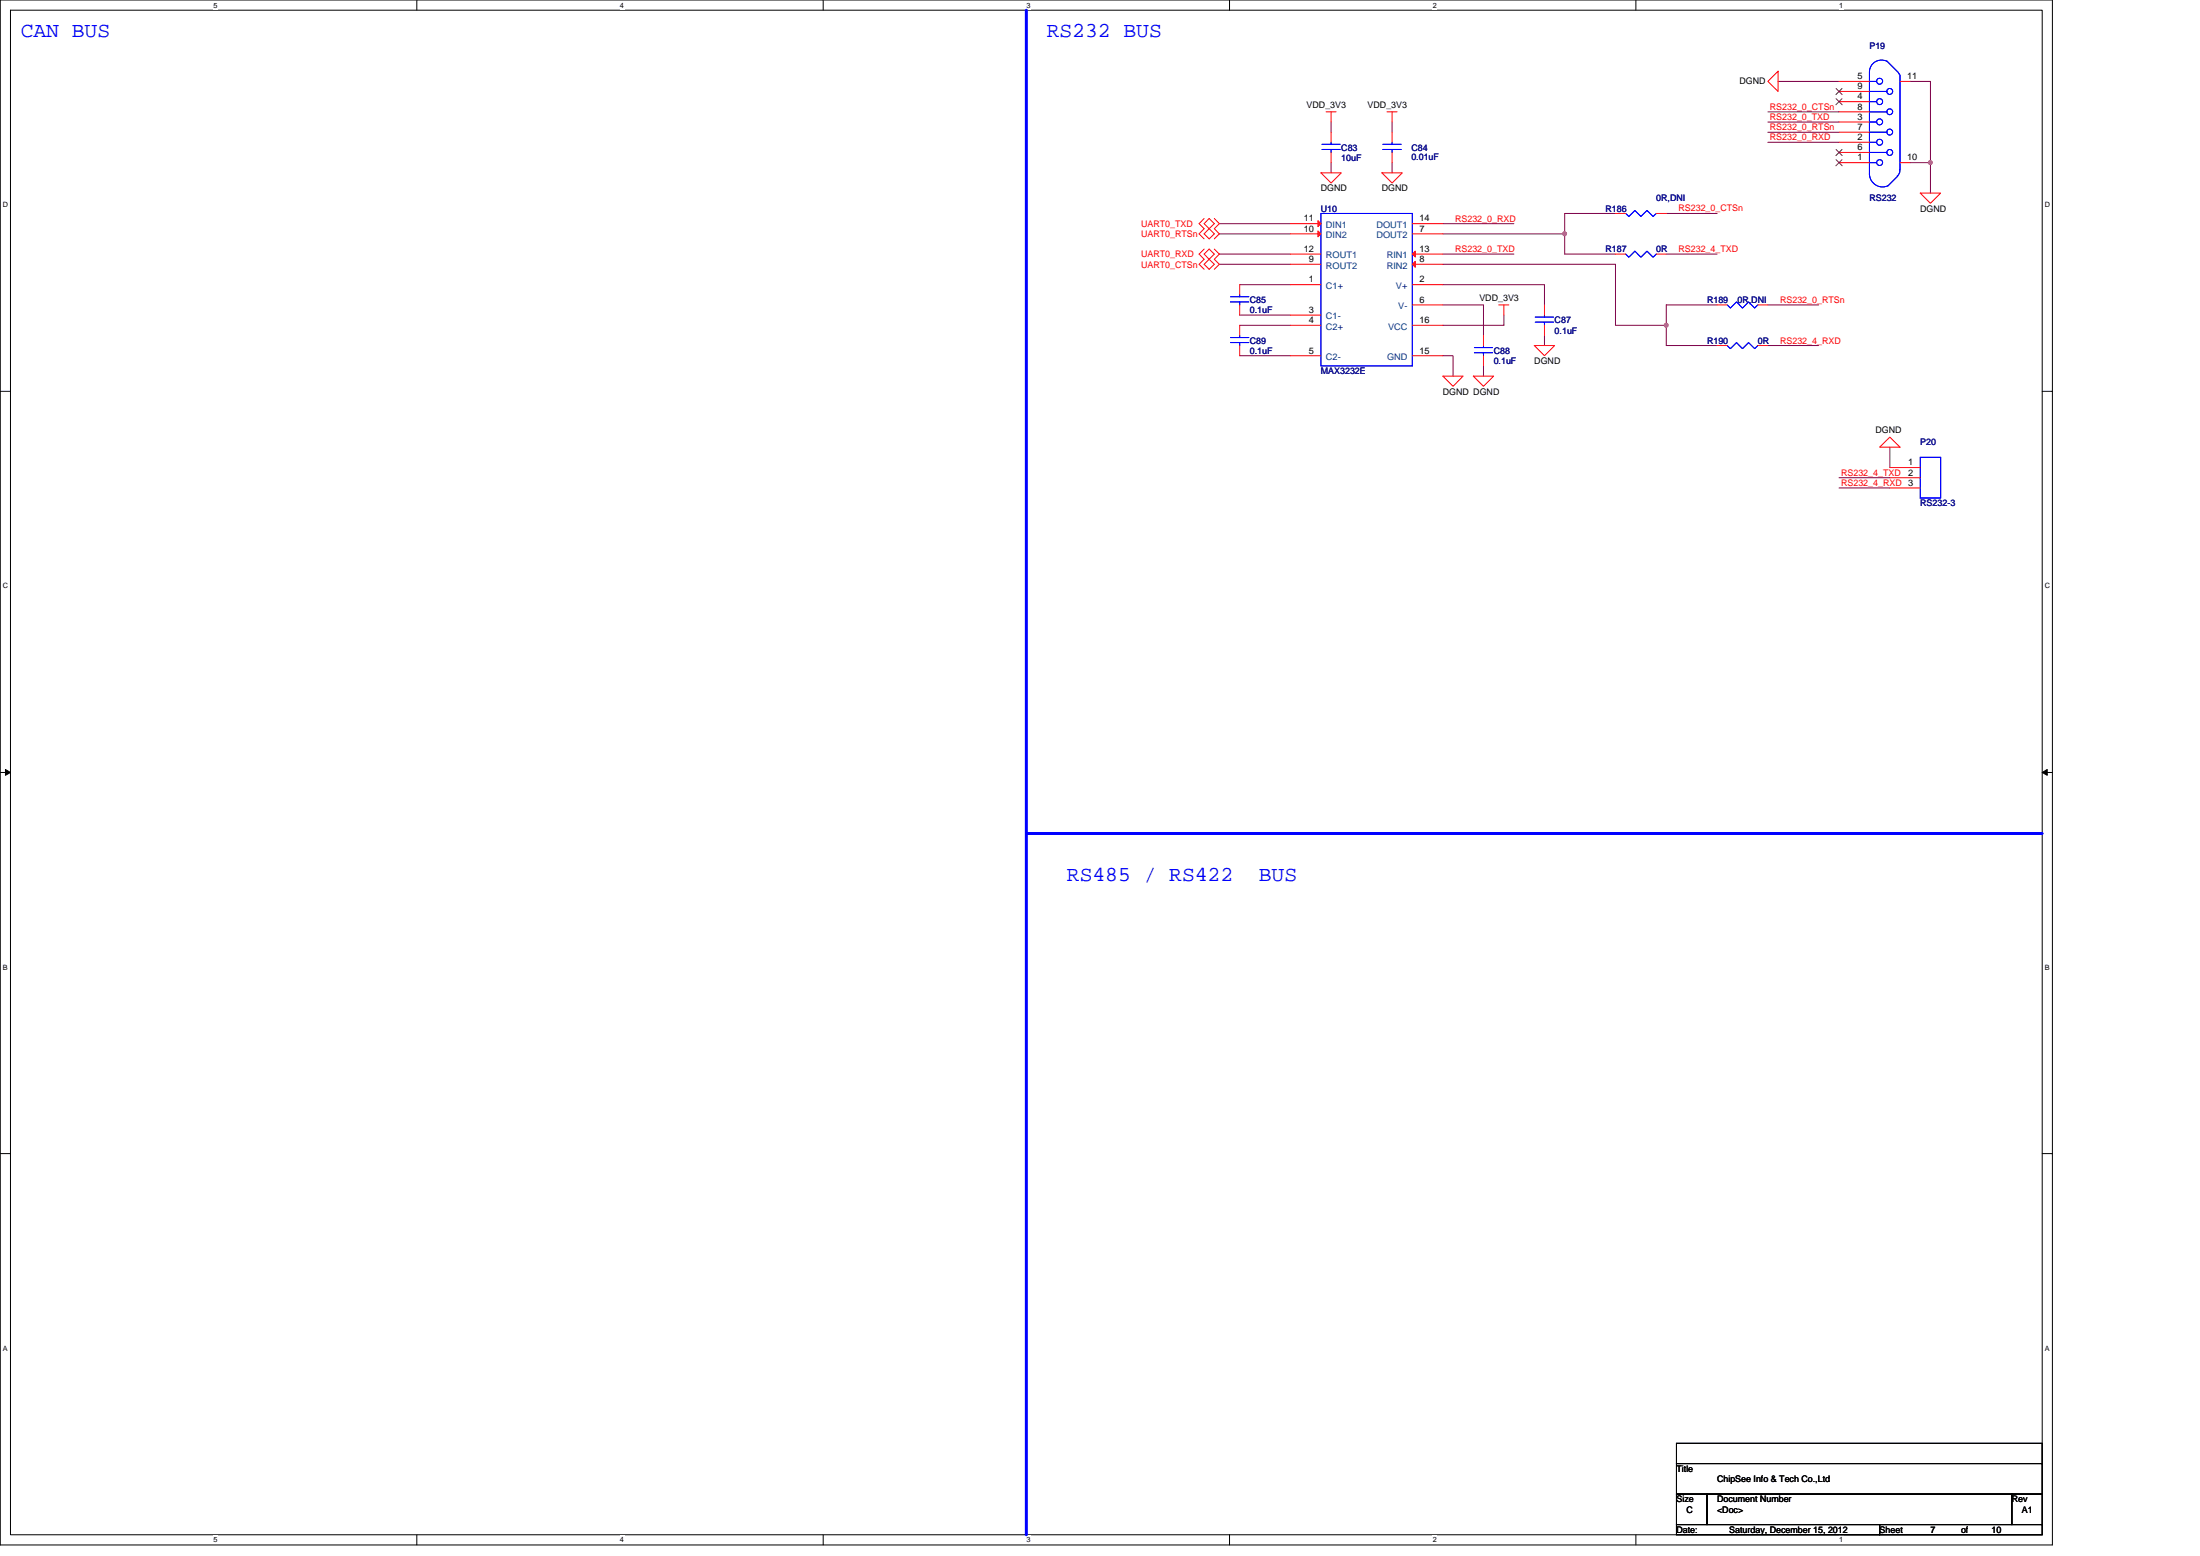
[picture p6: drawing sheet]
<svg xmlns="http://www.w3.org/2000/svg" width="297mm" height="210mm" viewBox="0 0 297 210" stroke-linecap="round" stroke-linejoin="round" font-family="sans-serif">
<path d="M0 0h277.1v208.5h-277.1zM1.4 1.4h274.3v205.7h-274.3z" fill="none" stroke="#000" stroke-width=".14"/>
<g fill="#fff">
<path d="M28.8 .1h.6v1.1h-.6z"/>
<path d="M28.8 207.3h.6v1.1h-.6z"/>
</g>
<path d="M56.3 0v1.4M56.3 207.1v1.4" fill="none" stroke="#000" stroke-width=".14"/>
<g fill="#fff">
<path d="M83.7 .1h.6v1.1h-.6z"/>
<path d="M83.7 207.3h.6v1.1h-.6z"/>
</g>
<path d="M111.1 0v1.4M111.1 207.1v1.4" fill="none" stroke="#000" stroke-width=".14"/>
<g fill="#fff">
<path d="M138.6 .1h.5v1.1h-.5z"/>
<path d="M138.6 207.3h.5v1.1h-.5z"/>
</g>
<path d="M166 0v1.4M166 207.1v1.4" fill="none" stroke="#000" stroke-width=".14"/>
<g fill="#fff">
<path d="M193.4 .1h.6v1.1h-.6z"/>
<path d="M193.4 207.3h.6v1.1h-.6z"/>
</g>
<path d="M220.9 0v1.4M220.9 207.1v1.4" fill="none" stroke="#000" stroke-width=".14"/>
<g fill="#fff">
<path d="M248.3 .1h.6v1.1h-.6z"/>
<path d="M248.3 207.3h.6v1.1h-.6z"/>
<path d="M.4 27.1h.7v1.1h-.7z"/>
<path d="M276.1 27.1h.7v1.1h-.7z"/>
<path d="M.4 78.5h.7v1.1h-.7z"/>
<path d="M276.1 78.5h.7v1.1h-.7z"/>
</g>
<path d="M0 52.8h1.4M275.7 52.8h1.4" fill="none" stroke="#000" stroke-width=".14"/>
<g fill="#fff">
<path d="M.4 130h.7v1.1h-.7z"/>
<path d="M276.1 130h.7v1.1h-.7z"/>
</g>
<path d="M0 104.2h1.4M275.7 104.2h1.4" fill="none" stroke="#000" stroke-width=".14"/>
<path d="M.7 103.8l.7 .4-.7 .4zM275.7 104.2l.7-.4v.8z" fill="#000" stroke="#000" stroke-width=".14"/>
<g fill="#fff">
<path d="M.4 181.4h.7v1.1h-.7z"/>
<path d="M276.1 181.4h.7v1.1h-.7z"/>
</g>
<path d="M0 155.7h1.4M275.7 155.7h1.4M226.4 194.8h49.3v2.7h-49.3zM226.4 197.5h49.3v4.1h-49.3zM226.4 201.6h4.1v4.1h-4.1zM226.4 205.7h27.4v1.4h-27.4zM230.5 201.6h41.1v4.1h-41.1zM253.8 205.7h21.9v1.4h-21.9zM271.6 201.6h4.1v4.1h-4.1z" fill="none" stroke="#000" stroke-width=".14"/>
<path d="M138.6 1.4v205.7M138.6 112.5h137.1" fill="none" stroke="#00f" stroke-width=".4"/>
<g fill="none" stroke="#800040" stroke-width=".14">
<path d="M179.7 16.5v1.3M188 16.5v1.3M238.7 19.2h9.6M238.7 17.8h9.6M238.7 15.1h9.6M238.7 16.5h9.6M240.1 11h8.2M257.9 11h2.7v10.9M164.6 30.2h9.6M164.6 34.3h9.6M164.6 35.7h9.6M164.6 31.6h9.6"/>
<path d="M167.4 38.4h6.8M179.7 21.9v1.4M188 21.9v1.4M194.8 31.6h16.5M194.8 30.2h9.6M194.8 34.3h9.6M194.8 35.7h23.3v8.2h6.9M194.8 38.4h13.7v2.7M218.1 28.8h-6.8v2.8v2.7h6.8M225 28.8h6.8M225 34.3h6.8M257.9 21.9h2.7"/>
<path d="M260.6 21.9v4.2M167.4 48h6.8M167.4 43.9h6.8M167.4 42.5h6.8M194.8 48h1.4v2.8M194.8 41.1h5.5v4.2M200.3 49.4v1.4M203 42.5v1.4h-8.2M208.5 45.3v1.3M225 43.9v2.7h6.8M231.8 41.1h-6.8v2.8M238.7 41.1h6.9"/>
<path d="M238.7 46.6h6.9M248.3 65.8h6.9M248.3 64.5h6.9M255.2 60.3v2.8"/>
</g>
<g fill="#f0f" stroke="#f0f" stroke-width=".14">
<circle cx="260.6" cy="21.9" r=".27"/>
<circle cx="211.2" cy="31.5" r=".27"/>
<circle cx="225" cy="43.9" r=".27"/>
</g>
<g fill="none" stroke="#f00" stroke-width=".14">
<path d="M179 15.1h1.4M179.7 15.1v1.4M179.7 17.8v1.4M187.3 15.1h1.3M188 15.1v1.4M188 17.8v1.4M240.1 9.6v2.7l-1.4-1.3zM248.3 12.3h4.1M248.3 15.1h4.1M248.3 17.8h4.1M248.3 11h4.1M248.3 13.7h4.1"/>
<path d="M248.3 16.5h4.1M248.3 19.2h4.1M256.5 11h1.4M162.6 29.5l-.7 .7 .7 .7-.7 .7 .7 .6M162.6 33.6l-.7 .7 .7 .7-.7 .7 .7 .6M163.3 30.9l.7 .7-.7 .6-.7-.6zM163.3 35l.7 .7-.7 .6-.7-.6zM163.3 29.5l.7 .7-.7 .7-.7-.7zM163.3 33.6l.7 .7-.7 .7-.7-.7zM164 29.5l.6 .7-.6 .7 .6 .7-.6 .6M164 33.6l.6 .7-.6 .7 .6 .7-.6 .6M167.4 38.4v1.4"/>
<path d="M174.2 30.2h4.1M174.2 31.6h4.1M174.2 34.3h4.1M174.2 35.7h4.1M174.2 38.4h4.1M178.3 23.3h2.8l-1.4 1.4zM179.7 20.6v1.3M186.6 23.3h2.7l-1.3 1.4zM188 20.6v1.3M190.7 30.2h4.1M190.7 31.6h4.1M190.7 34.3h4.1"/>
<path d="M190.7 35.7h4.1M190.7 38.4h4.1M218.1 28.8h1.4M218.1 34.3h1.4M223.6 28.8h1.4M223.6 34.3h1.4M248.3 20.6h4.1M248.3 21.9h4.1M256.5 21.9h1.4M259.3 26.1h2.7l-1.4 1.3zM167.4 41.1v1.4M167.4 43.9v1.4"/>
<path d="M167.4 46.6v1.4M174.2 42.5h4.1M174.2 43.9h4.1M174.2 48h4.1M190.7 48h4.1M190.7 43.9h4.1M190.7 41.1h4.1M194.8 50.8h2.7l-1.3 1.3zM198.9 50.8h2.8l-1.4 1.3zM200.3 45.3v1.3M200.3 48v1.4M202.3 41.1h1.4"/>
<path d="M203 41.1v1.4M207.2 46.6h2.7l-1.4 1.4zM208.5 41.1v1.4M208.5 43.9v1.4M231.8 46.6h1.4M231.8 41.1h1.4M237.3 46.6h1.4M237.3 41.1h1.4M253.8 60.3l1.4-1.3 1.3 1.3zM255.2 63.1h4.1M255.2 64.5h4.1M255.2 65.8h4.1"/>
</g>
<g fill="none" stroke="#00f" stroke-width=".14">
<path d="M178.5 19.5h2.5M179.7 19.2v.3M186.7 19.5h2.5M188 19.2v.3M252.4 19.2h1M252.4 17.8h2.4M252.4 16.5h1M252.4 13.7h1M252.4 15.1h2.4M252.4 12.3h2.4M252.4 11h1M254.7 8.3a1.63 1.63 0 0 0-2.3 1.4v13.9"/>
<path d="M254.8 8.2l1.5 1.5 .2 .5v12.7M167.4 39.8v.2M178.3 28.8h12.4v20.6h-12.4zM178.5 20.2h2.5M179.7 20.2v.4M186.7 20.2h2.5M188 20.2v.4M219.5 28.8l.4 .4 .8-.8 .8 .8 .9-.8 .8 .8 .4-.4M219.5 34.3l.4 .4 .8-.8 .8 .8 .9-.8 .8 .8 .4-.4M252.4 21.9h1M252.4 20.6h2.4M252.4 23.4a1.76 1.76 0 0 0 2.5 1.7"/>
<path d="M256.3 23.7l-1.4 1.4M256.5 22.9a.87 .87 0 0 1-.3 .8M166.1 40.7h2.5M166.1 40h2.5M166.1 46.2h2.5M166.1 45.6h2.5M167.4 40.7v.4M167.4 45.3v.3M167.4 46.2v.4M199.1 47.6h2.4M199.1 46.9h2.4M200.3 46.6v.3"/>
<path d="M200.3 47.6v.4M207.3 43.5h2.5M207.3 42.8h2.5M208.5 42.5v.3M208.5 43.5v.4M233.2 46.6l.4 .5 .9-.9 .8 .9 .8-.9 .8 .9 .4-.5M233.2 41.1l.4 .5 .9-.9 .8 .9 .8-.9 .8 .9 .4-.5M259.3 61.7h2.7v5.5h-2.7z"/>
<circle cx="253.8" cy="16.4" r=".4"/>
<circle cx="253.8" cy="13.7" r=".4"/>
<circle cx="253.8" cy="11" r=".4"/>
<circle cx="253.8" cy="19.2" r=".4"/>
<circle cx="255.1" cy="17.8" r=".4"/>
<circle cx="255.1" cy="12.3" r=".4"/>
<circle cx="255.1" cy="15.1" r=".39"/>
<circle cx="253.8" cy="21.9" r=".4"/>
<circle cx="255.1" cy="20.6" r=".4"/>
</g>
<path d="M247.9 11.9l.8 .9M247.9 13.3l.8 .8M248.7 11.9l-.8 .9M248.7 13.3l-.8 .8M247.9 20.2l.8 .8M247.9 21.5l.8 .9M248.7 20.2l-.8 .8M248.7 21.5l-.8 .9" fill="none" stroke="#804000" stroke-width=".14"/>
<g fill="#f00" stroke="#f00" stroke-width=".14">
<path d="M177.9 29.8l.4 .4-.4 .4z"/>
<path d="M177.9 31.2l.4 .4-.4 .4z"/>
<path d="M191.1 33.9v.8l-.4-.4z"/>
<path d="M191.1 35.3v.8l-.4-.4z"/>
</g>
<g font-size="2.9" fill="#00f">
<text x="2.8" y="5.1">CAN BUS</text>
<text x="141.3" y="5.1">RS232 BUS</text>
<text x="144.1" y="118.9">RS485 / RS422</text>
<text x="170" y="118.9">BUS</text>
</g>
<g font-size="1.2">
<text x="234.9" y="11.3">DGND</text>
<text x="250.8" y="10.7">5</text>
<text x="257.5" y="10.7">11</text>
<text x="176.4" y="14.6">VDD_3V3</text>
<text x="184.7" y="14.6">VDD_3V3</text>
<text x="250.8" y="12">9</text>
<text x="250.8" y="14.8">8</text>
<text x="250.8" y="17.5">7</text>
<text x="250.8" y="13.4">4</text>
<text x="250.8" y="16.2">3</text>
<text x="250.8" y="20.3">6</text>
<text x="250.8" y="18.9">2</text>
<text x="250.8" y="21.7">1</text>
<text x="257.5" y="21.7">10</text>
<text x="176" y="29.9">11</text>
<text x="178.3" y="25.8">DGND</text>
<text x="186.6" y="25.8">DGND</text>
<text x="191.6" y="29.9">14</text>
<text x="259.3" y="28.6">DGND</text>
<text x="176" y="31.3">10</text>
<text x="176" y="34">12</text>
<text x="176.7" y="35.4">9</text>
<text x="191.6" y="31.3">7</text>
<text x="191.6" y="34">13</text>
<text x="191.6" y="35.4">8</text>
<text x="176.7" y="38.1">1</text>
<text x="191.6" y="40.9">6</text>
<text x="191.6" y="38.1">2</text>
<text x="199.7" y="40.6">VDD_3V3</text>
<text x="176.7" y="42.2">3</text>
<text x="176.7" y="43.6">4</text>
<text x="176.7" y="47.7">5</text>
<text x="191.6" y="47.7">15</text>
<text x="191.6" y="43.6">16</text>
<text x="194.8" y="53.3">DGND DGND</text>
<text x="207.2" y="49.1">DGND</text>
<text x="253.2" y="58.5">DGND</text>
<text x="257.6" y="62.8">1</text>
<text x="257.6" y="64.2">2</text>
<text x="257.6" y="65.6">3</text>
<text x="226.4" y="198.6">Title</text>
<text x="226.4" y="202.8">Size</text>
<text x="231.8" y="202.8">Document Number</text>
<text x="231.8" y="200">ChipSee Info &amp; Tech Co.,Ltd</text>
<text x="271.6" y="202.8">Rev</text>
<text x="226.4" y="206.9">Date:</text>
<text x="227.7" y="204.1">C</text>
<text x="231.8" y="204.1">&lt;Doc&gt;</text>
<text x="233.5" y="206.9">Saturday, December 15, 2012</text>
<text x="253.8" y="206.9">Sheet</text>
<text x="260.6" y="206.9">7</text>
<text x="264.8" y="206.9">of</text>
<text x="268.9" y="206.9">10</text>
<text x="273" y="204.1">A1</text>
</g>
<g font-size="1.2" fill="#000080">
<text x="252.4" y="6.6">P19</text>
<text x="181.1" y="20.3">C83</text>
<text x="181.1" y="21.7">10uF</text>
<text x="190.6" y="20.3">C84</text>
<text x="190.6" y="21.6">0.01uF</text>
<text x="178.3" y="28.6">U10</text>
<text x="216.8" y="28.6">R186</text>
<text x="223.6" y="27.2">0R,DNI</text>
<text x="252.4" y="27.2">RS232</text>
<text x="216.8" y="34">R187</text>
<text x="223.6" y="34">0R</text>
<text x="168.8" y="40.9">C85</text>
<text x="230.5" y="40.9">R189</text>
<text x="234.6" y="40.9">0R,DNI</text>
<text x="168.8" y="42.3">0.1uF</text>
<text x="168.8" y="46.4">C89</text>
<text x="168.8" y="47.8">0.1uF</text>
<text x="201.7" y="47.8">C88</text>
<text x="209.9" y="43.6">C87</text>
<text x="209.9" y="45">0.1uF</text>
<text x="230.5" y="46.4">R190</text>
<text x="237.3" y="46.4">0R</text>
<text x="178.3" y="50.5">MAX3232E</text>
<text x="201.7" y="49.1">0.1uF</text>
<text x="259.3" y="60.1">P20</text>
<text x="259.3" y="68.3">RS232-3</text>
</g>
<g font-size="1.2" fill="#f00">
<text x="239" y="16.2">RS232_0_TXD</text>
<text x="239" y="17.6">RS232_0_RTSn</text>
<text x="239" y="14.8">RS232_0_CTSn</text>
<text x="239" y="18.9">RS232_0_RXD</text>
<text x="196.5" y="29.9">RS232_0_RXD</text>
<text x="226.6" y="28.5">RS232_0_CTSn</text>
<text x="154.1" y="30.6">UART0_TXD</text>
<text x="154.1" y="34.7">UART0_RXD</text>
<text x="154.1" y="32">UART0_RTSn</text>
<text x="196.5" y="34">RS232_0_TXD</text>
<text x="226.6" y="34">RS232_4_TXD</text>
<text x="154.1" y="36.1">UART0_CTSn</text>
<text x="240.3" y="40.9">RS232_0_RTSn</text>
<text x="240.3" y="46.4">RS232_4_RXD</text>
<text x="248.6" y="65.6">RS232_4_RXD</text>
<text x="248.6" y="64.2">RS232_4_TXD</text>
</g>
<g font-size="1.2" fill="#004080">
<text x="179" y="30.8">DIN1</text>
<text x="179" y="32.1">DIN2</text>
<text x="179" y="34.9">ROUT1</text>
<text x="185.8" y="30.8">DOUT1</text>
<text x="185.8" y="32.1">DOUT2</text>
<text x="187.2" y="34.9">RIN1</text>
<text x="179" y="36.2">ROUT2</text>
<text x="179" y="39">C1+</text>
<text x="187.2" y="36.2">RIN2</text>
<text x="188.5" y="39">V+</text>
<text x="188.8" y="41.7">V-</text>
<text x="179" y="43.1">C1-</text>
<text x="179" y="44.5">C2+</text>
<text x="187.4" y="44.5">VCC</text>
<text x="179" y="48.6">C2-</text>
<text x="187.3" y="48.6">GND</text>
</g>
<g font-size="1">
<text x="28.8" y="1">5</text>
<text x="83.7" y="1">4</text>
<text x="138.6" y="1">3</text>
<text x="193.4" y="1">2</text>
<text x="248.3" y="1">1</text>
<text x=".4" y="28">D</text>
<text x="276.1" y="28">D</text>
<text x=".4" y="79.4">C</text>
<text x="276.1" y="79.4">C</text>
<text x=".4" y="130.9">B</text>
<text x="276.1" y="130.9">B</text>
<text x=".4" y="182.3">A</text>
<text x="276.1" y="182.3">A</text>
<text x="28.8" y="208.2">5</text>
<text x="83.7" y="208.2">4</text>
<text x="138.6" y="208.2">3</text>
<text x="193.4" y="208.2">2</text>
<text x="248.3" y="208.2">1</text>
</g>
</svg>
